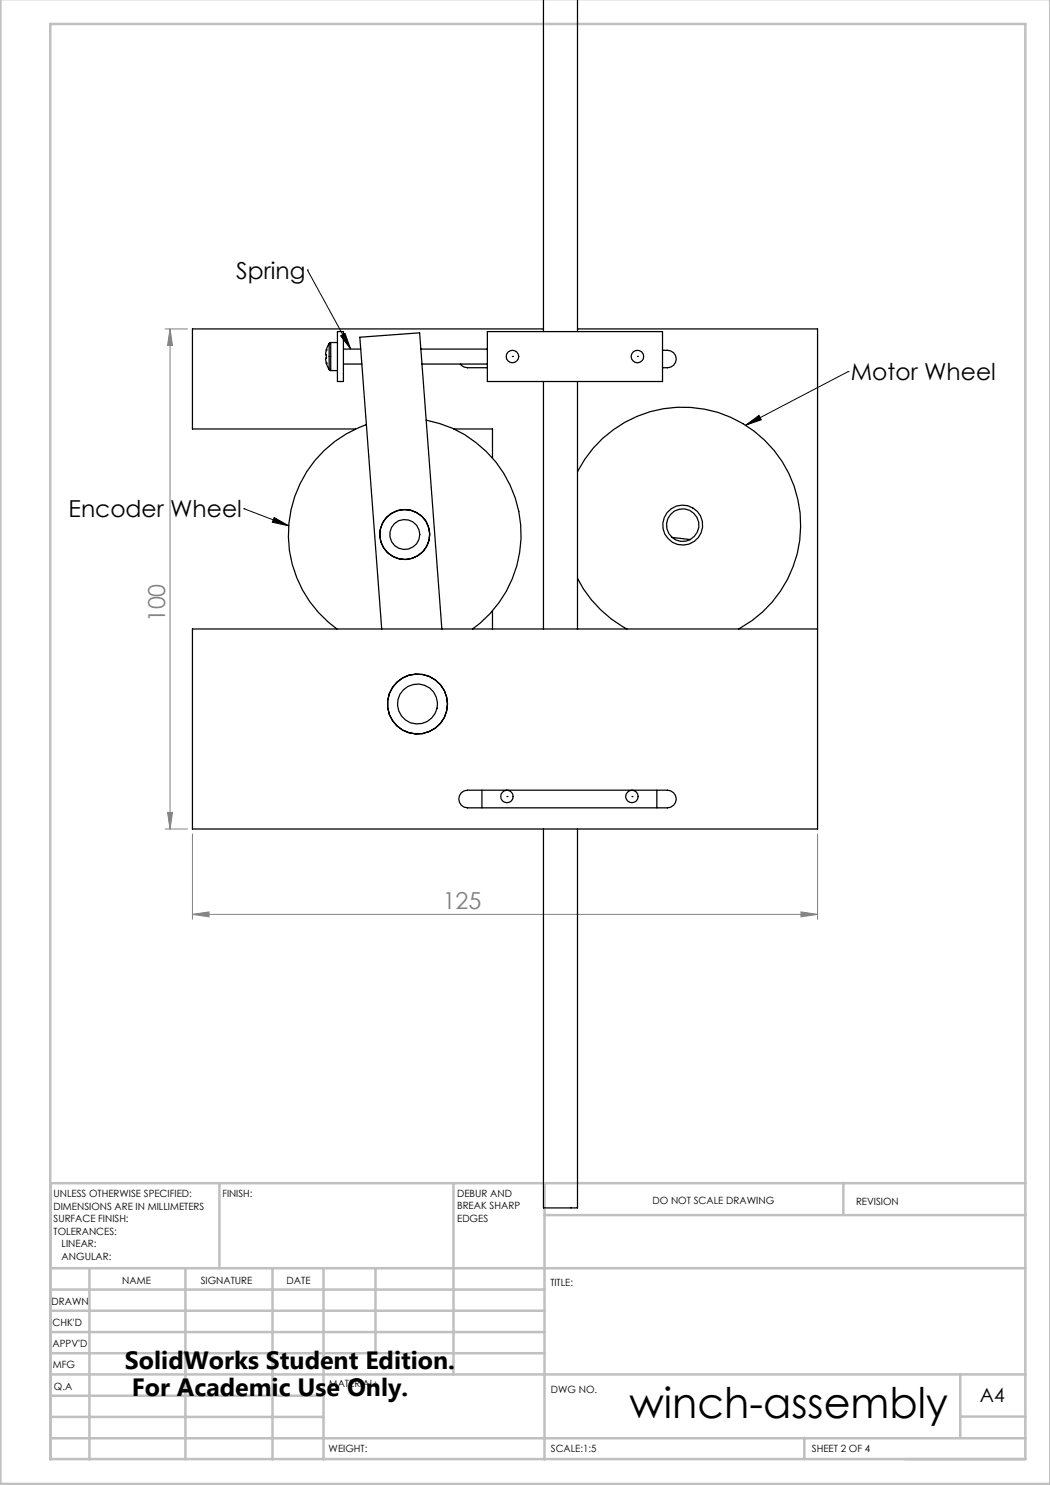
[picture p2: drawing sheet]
<svg xmlns="http://www.w3.org/2000/svg" width="210mm" height="297mm" viewBox="0 0 210 297" stroke-linecap="round" stroke-linejoin="round" font-family="sans-serif">
<path d="M61.5 54h.1M61.5 54l8.6 15.8M68.1 67.2l.9-.5 1.1 3.1zM169.6 74.3h.1M169.6 74.3l-20.5 10.8M149.1 85.1l2.7-2 .5 .9zM48.8 101.7h.1M48.8 101.7l8.9 3.5M54.8 103.5l2.9 1.7-3.2-.7z" fill="none" stroke="#000" stroke-width=".2"/>
<path d="M33 65.8h4.5M34 65.8l.5 3.3h-1zM34 65.8v100M33 165.8h4.5M33.5 162.5h1l-.5 3.3zM38.5 166.8v17.1M163.5 166.8v17.1M38.5 182.9l3.3-.5v1zM38.5 182.9h125M160.2 182.4l3.3 .5-3.3 .5z" fill="none" stroke="#808080" stroke-width=".2"/>
<g fill="none" stroke="#c0c0c0" stroke-width=".5">
<path d="M.1 -.1v296.9h209.9v-296.9M10.1 4.8h195v287h-195zM43.9 236.6v17M90.7 236.6v38.3M108.9 236.6v55.3M168.7 236.6v6.3M205.1 236.6h-195v55.3M10.1 253.6h195M10.1 257.9h98.8M17.9 253.6v38.3M37.1 253.6v38.3M54.5 253.6v38.3"/>
<path d="M64.7 253.6v38.3M75.1 253.6v17M108.9 243h96.2M10.1 270.6h98.8M10.1 266.4h98.8M10.1 262.1h98.8M10.1 279.1h54.6M10.1 274.9h195M192.1 274.8v12.7M10.1 287.7h195M10.1 283.4h54.6M160.9 287.5v4.3"/>
<path d="M192.1 283.3h13"/>
</g>
<path d="M149.1 85.1l2.7-2 .5 .9zM54.8 103.5l2.9 1.7-3.2-.7zM68.1 67.2l.9-.5 1.1 3.1z" fill="#000"/>
<g fill="#808080">
<path d="M38.5 182.9l3.3-.5v1zM160.2 182.4l3.3 .5-3.3 .5z"/>
<path d="M33.5 162.5h1l-.5 3.3zM34 65.8l.5 3.3h-1z"/>
</g>
<g fill="none" stroke="#000" stroke-width=".25">
<path d="M108.7 0v66.3M115.5 0v66.3M65.3 72.6l.5 1.3M65.3 70l-.2 .7v.2h.2v.7l-.2 .1 .2 .9M65.3 70h.1M65.3 72.6h.1M65.8 73.9l.3 .2M65.8 68.7l-.5 1.3M65.8 68.7v5.2M66.1 68.5l-.3 .2M66.1 68.5v5.6M66.1 74.1h1.4"/>
<path d="M66.1 68.5h1.4M67.5 66.3h1.2v10h-1.2zM68.7 72.8h3.7M68.7 69.8h3.4M84.2 69.8h13.3M84.4 72.8h13.1M92.1 72.8l.7 .6 .7 .2h4M97.5 66.3h35v10h-35zM102.5 71.3h.1M108.7 76.3v49.5M108.7 65.8h-70.2v20h32.6M115.5 76.3v49.5"/>
<path d="M115.5 65.8h48v100h-125v-40h125M127.5 71.3h.1M132.5 70.1a2.1 2.1 0 0 1 2.8 1.7 1.75 1.75 0 0 1-1.8 1.8h-1M73.3 84.9a23.3 23.3 0 0 0-5.9 40.9M85.2 84a23.3 23.3 0 0 1 18.5 17.8 23.3 23.3 0 0 1-9.2 24M90.8 85.8h7.7v5.8M115.5 94.4a23.6 23.6 0 0 1 37.5-6.3 23.6 23.6 0 0 1-5.3 37.7M115.5 115.7a23.6 23.6 0 0 0 9.9 10.1M134.4 107.5a3.3 3.3 0 0 1 0-4.9 3.3 3.3 0 0 1 4.8 .6 3.3 3.3 0 0 1-1.2 4.7M134.4 107.5a3.2 3.2 0 0 0 3.6 .4M134.4 107.5l3.6 .4M76.3 125.8l-4.3-58.4 11.9-.8 4.5 59.2"/>
<path d="M98.5 122.2v3.6M92.3 158.6l.5-.4 .7-.2h40a1.76 1.76 0 0 1 1.8 1.8 1.76 1.76 0 0 1-1.8 1.8h-40a1.78 1.78 0 0 1-1.6-1.1 1.78 1.78 0 0 1 .4-1.9zM96.4 158v3.6M101.4 159.3h.1M126.4 159.3h.1M131.4 158v3.6M108.7 165.8v75.8h6.8v-75.8"/>
<circle cx="102.5" cy="71.3" r="1.25"/>
<circle cx="127.5" cy="71.3" r="1.24"/>
<circle cx="80.9" cy="106.9" r="5"/>
<circle cx="80.9" cy="106.9" r="3"/>
<circle cx="136.5" cy="105" r="4"/>
<circle cx="83.5" cy="140.8" r="6"/>
<circle cx="83.5" cy="140.8" r="4"/>
<circle cx="101.4" cy="159.3" r="1.25"/>
<circle cx="126.4" cy="159.3" r="1.25"/>
</g>
<text font-size="8.5" x="125.9" y="283.5">winch-assembly</text>
<g font-size="5">
<text x="25" y="273.7">SolidWorks Student Edition.</text>
<text x="26.4" y="279.2">For Academic Use Only.</text>
</g>
<g font-size="4.7">
<text x="47.3" y="55.7">Spring</text>
<text x="170.2" y="76">Motor Wheel</text>
<text x="13.7" y="103.5">Encoder Wheel</text>
</g>
<g font-size="4.7" fill="#808080">
<text x="33" y="124.5" transform="rotate(-90 33 124.5)">100</text>
<text x="88.5" y="181.8">125</text>
</g>
<text font-size="3.9" x="196" y="280.4">A4</text>
<g font-size="2">
<text x="10.7" y="239.5">UNLESS OTHERWISE SPECIFIED:</text>
<text x="44.5" y="239.5">FINISH:</text>
<text x="91.4" y="239.4">DEBUR AND</text>
<text x="10.7" y="242">DIMENSIONS ARE IN MILLIMETERS</text>
<text x="10.7" y="244.5">SURFACE FINISH:</text>
<text x="91.4" y="241.9">BREAK SHARP</text>
<text x="91.4" y="244.4">EDGES</text>
<text x="130.5" y="240.8">DO NOT SCALE DRAWING</text>
<text x="171.2" y="241">REVISION</text>
<text x="10.7" y="247">TOLERANCES:</text>
<text x="12.3" y="249.5">LINEAR:</text>
<text x="12.3" y="252">ANGULAR:</text>
<text x="24.4" y="256.9">NAME</text>
<text x="40.1" y="256.8">SIGNATURE</text>
<text x="57.3" y="256.8">DATE</text>
<text x="110.1" y="257.1">TITLE:</text>
<text x="10.3" y="260.9">DRAWN</text>
<text x="10.5" y="269.3">APPV'D</text>
<text x="10.5" y="265.2">CHK'D</text>
<text x="10.6" y="273.6">MFG</text>
<text x="10.8" y="278">Q.A</text>
<text x="65.8" y="277.4">MATERIAL:</text>
<text x="110.2" y="278.5">DWG NO.</text>
<text x="65.7" y="290.4">WEIGHT:</text>
<text x="110.2" y="290.5">SCALE:1:5</text>
<text x="162.4" y="290.4">SHEET 2 OF 4</text>
</g>
</svg>
